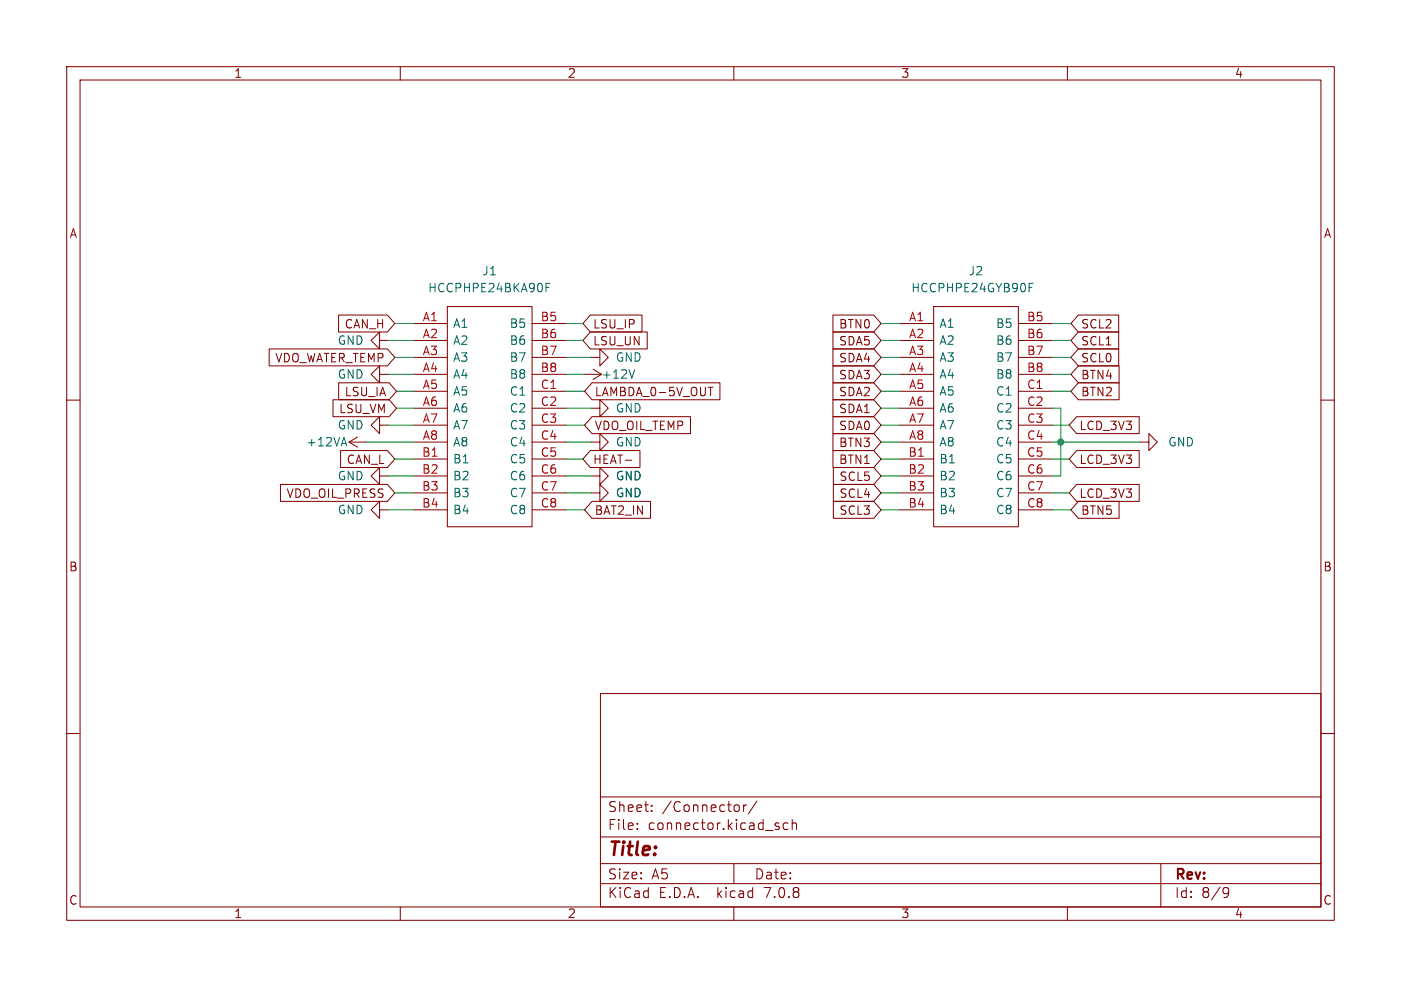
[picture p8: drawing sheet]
<svg xmlns="http://www.w3.org/2000/svg" width="210mm" height="148mm" viewBox="0 0 210 148" stroke-linecap="round" stroke-linejoin="round" font-family="sans-serif">
<g fill="none" stroke="#840000" stroke-width=".15">
<path d="M10 10h190v128h-190zM12 12h186v124h-186zM60 10v2M110 10v2M160 10v2M10 60h2M40.3 52.3h17.8l1.1 1.3-1.1 1.3h-17.8zM49.9 59.9h8.4l1.1 1.3-1.1 1.3h-8.4zM50.7 47.2h7.4l1.1 1.3-1.1 1.3h-7.4zM50.8 57.4h7.5l1.1 1.3-1.1 1.2h-7.5zM56.9 51.1v-1.3l-1.3 1.3 1.3 1.2v-1.2h1.3M56.9 56.1v-1.2l-1.3 1.2 1.3 1.3v-1.3h1.3"/>
<path d="M62 48.5h5.1M62 51.1h5.1M62 53.6h5.1M62 56.1h5.1M62 58.7h5.1M67.1 46h12.7v33h-12.7zM79.8 48.5h5M79.8 51.1h5M79.8 53.6h5M79.8 56.1h5M79.8 58.7h5M87.6 56.1h2.6"/>
<path d="M88.5 47.2h7.7v2.6h-7.7l-1.1-1.3zM88.5 49.8h8.5v2.5h-8.5l-1.1-1.2zM88.6 53.6h1.3v-1.3l1.3 1.3-1.3 1.3v-1.3M88.7 57.4h19.2v2.5h-19.2l-1.1-1.2zM88.9 55.4l1.3 .7M90.2 56.1l-1.3 .8M106.2 58.1h.7M106.5 58.1v1.2M124.9 57.4h6.1l1.1 1.3-1.1 1.2h-6.1zM124.9 54.9h6.1l1.1 1.2-1.1 1.3h-6.1zM124.9 59.9h6.1l1.1 1.3-1.1 1.3h-6.1zM124.9 49.8h6.1l1.1 1.3-1.1 1.2h-6.1z"/>
<path d="M124.9 47.2h6.1l1.1 1.3-1.1 1.3h-6.1zM124.9 52.3h6.1l1.1 1.3-1.1 1.3h-6.1zM134.9 48.5h5.1M134.9 51.1h5.1M134.9 53.6h5.1M134.9 56.1h5.1M134.9 58.7h5.1M140 46h12.7v33h-12.7zM152.7 48.5h5M152.7 51.1h5M152.7 53.6h5M152.7 56.1h5"/>
<path d="M152.7 58.7h5M161.6 47.2h6.1v2.6h-6.1l-1.1-1.3zM161.6 54.9h6.2v2.5h-6.2l-1.1-1.3zM161.6 52.3h6.1v2.6h-6.1l-1.1-1.3zM161.6 49.8h6.1v2.5h-6.1l-1.1-1.2zM161.6 57.4h6.2v2.5h-6.2l-1.1-1.2zM198 60h2M42 72.6h16.1l1.1 1.3-1.1 1.3h-16.1zM51.1 67.6h7l1.1 1.2-1.1 1.3h-7zM52.3 66.3l1.3 .8M52.3 66.3h2.6M53.6 65.5l-1.3 .8"/>
<path d="M56.9 63.8v-1.3l-1.3 1.3 1.3 1.2v-1.2h1.3M56.9 76.5v-1.3l-1.3 1.3 1.3 1.2v-1.2h1.3M56.9 71.4v-1.3l-1.3 1.3 1.3 1.2v-1.2h1.3M62 66.3h5.1M62 61.2h5.1M62 63.8h5.1M62 68.8h5.1M62 71.4h5.1M62 73.9h5.1M62 76.5h5.1M79.8 66.3h5M79.8 61.2h5"/>
<path d="M79.8 63.8h5M79.8 68.8h5M79.8 71.4h5M79.8 73.9h5M79.8 76.5h5M88.5 67.6h7.4v2.5h-7.4l-1.1-1.3zM88.6 66.3h1.3v-1.3l1.3 1.3-1.3 1.3v-1.3M88.6 71.4h1.3v-1.3l1.3 1.3-1.3 1.2v-1.2M88.6 61.2h1.3v-1.3l1.3 1.3-1.3 1.3v-1.3M88.6 73.9h1.3v-1.3l1.3 1.3-1.3 1.3v-1.3M88.7 75.2h8.8v2.5h-8.8l-1.1-1.2zM88.7 62.5h14.8v2.5h-14.8l-1.1-1.2z"/>
<path d="M93.7 69h1M124.9 65h6.1l1.1 1.3-1.1 1.3h-6.1zM124.9 67.6h6.1l1.1 1.2-1.1 1.3h-6.1zM124.9 62.5h6.1l1.1 1.3-1.1 1.2h-6.1zM124.9 72.6h6.1l1.1 1.3-1.1 1.3h-6.1zM124.9 75.2h6.1l1.1 1.3-1.1 1.2h-6.1zM124.9 70.1h6.1l1.1 1.3-1.1 1.2h-6.1zM134.9 66.3h5.1M134.9 61.2h5.1M134.9 63.8h5.1M134.9 68.8h5.1M134.9 71.4h5.1"/>
<path d="M134.9 73.9h5.1M134.9 76.5h5.1M152.7 66.3h5M152.7 61.2h5M152.7 63.8h5M152.7 68.8h5M152.7 71.4h5M152.7 73.9h5M152.7 76.5h5M161.4 67.6h9.4v2.5h-9.4l-1.1-1.3zM161.4 72.6h9.4v2.6h-9.4l-1.1-1.3zM161.4 62.5h9.4v2.5h-9.4l-1.1-1.2z"/>
<path d="M161.6 75.2h6.2v2.5h-6.2l-1.1-1.2zM170.9 66.3h1.3v-1.3l1.3 1.3-1.3 1.3v-1.3M10 110h2M90 104h108v32h-108zM90 119.5h108M198 110h2M60 136v2M90 132.5h108M90 129.5h108M90 125.5h108M95.5 124.2v.2M95.5 123.5v.1"/>
<path d="M97.7 121.5v.2M97.7 120.8v.1M110 136v2M110 129.5v3M110.8 120.8v.7M111.5 120.7v1M111.9 120.7l-.3 .1-.1 .2M113.5 120.1l-1.3 1.9M116.6 123.9l.2 .2-.2 .3M116.6 123.4l.2 .1M118.1 123.5l-.4-.1-.3 .3v.4l.1 .2h.6M118.8 123.5a.37 .37 0 0 1 .6 .1v.8"/>
<path d="M118.8 122.9v1.5M160 136v2M174 129.5v6.5M183.6 133.1h.3l.2 .1a.99 .99 0 0 1-.3 1.4h-.3M184.2 133.7l-.3 .3h-.3"/>
</g>
<path d="M81.8 43.1h.5M81.8 42.5h.6M95.1 55.4l-.4 1.3M154.3 43.1h.4M154.3 42.5h.6M51.3 66.5h.6M51.6 65.6l.4 1.3" fill="none" stroke="#006464" stroke-width=".15"/>
<g fill="none" stroke="#009600" stroke-width=".15">
<path d="M58.2 56.1h3.8M58.2 51.1h3.8M59.2 53.6h2.8M59.2 48.5h2.8M59.4 58.7h2.6M84.8 58.7h2.8M84.8 56.1h2.8M84.8 53.6h3.8M84.8 48.5h2.6M84.8 51.1h2.6M132.1 58.7h2.8M132.1 56.1h2.8"/>
<path d="M132.1 53.6h2.8M132.1 48.5h2.8M132.1 51.1h2.8M157.7 58.7h2.8M157.7 56.1h2.8M157.7 53.6h2.8M157.7 48.5h2.8M157.7 51.1h2.8M54.9 66.3h7.1M58.2 71.4h3.8M58.2 63.8h3.8M58.2 76.5h3.8"/>
<path d="M59.2 73.9h2.8M59.2 68.8h2.8M59.4 61.2h2.6M84.8 73.9h3.8M84.8 68.8h2.6M84.8 71.4h3.8M84.8 61.2h3.8M84.8 63.8h2.8M84.8 66.3h3.8M84.8 76.5h2.8M132.1 73.9h2.8M132.1 68.8h2.8"/>
<path d="M132.1 71.4h2.8M132.1 61.2h2.8M132.1 63.8h2.8M132.1 66.3h2.8M132.1 76.5h2.8M157.7 73.9h2.6M157.7 68.8h2.6M157.7 61.2h1.3v10.2h-1.3M157.7 63.8h2.6M157.7 66.3h13.2M157.7 76.5h2.8"/>
</g>
<circle cx="159" cy="66.3" r=".46" fill="#009600" stroke="#009600" stroke-width=".15"/>
<text font-size="2.8" fill="#840000" x="91" y="128.9">Title:</text>
<g font-size="2.1" fill="#840000">
<text x="91" y="124.7">File:</text>
<text x="91" y="122">Sheet:</text>
<text x="97.1" y="124.7">connector.kicad_sch</text>
<text x="99.2" y="122">/Connector/</text>
<text x="91" y="134.9">KiCad</text>
<text x="91" y="132.1">Size:</text>
<text x="97.7" y="132.1">A5</text>
<text x="98.7" y="134.9">E.D.A.</text>
<text x="107.6" y="134.9">kicad</text>
<text x="113" y="132.1">Date:</text>
<text x="114.9" y="134.9">7.0.8</text>
<text x="176" y="132.3">Rev:</text>
<text x="176" y="134.9">Id:</text>
<text x="180.1" y="134.9">8/9</text>
</g>
<g font-size="1.8" fill="#840000">
<text x="35" y="11.9">1</text>
<text x="85" y="11.9">2</text>
<text x="135" y="11.9">3</text>
<text x="185" y="11.9">4</text>
<text x="10.3" y="35.9">A</text>
<text x="198.4" y="35.9">A</text>
<text x="51.6" y="49.5">CAN_H</text>
<text x="88.8" y="49.5">LSU_IP</text>
<text x="88.8" y="52">LSU_UN</text>
<text x="125.7" y="52">SDA5</text>
<text x="125.7" y="49.5">BTN0</text>
<text x="162" y="49.5">SCL2</text>
<text x="162" y="52">SCL1</text>
<text x="41.2" y="54.5">VDO_WATER_TEMP</text>
<text x="51.6" y="59.6">LSU_IA</text>
<text x="89.1" y="59.6">LAMBDA_0-5V_OUT</text>
<text x="125.7" y="59.6">SDA2</text>
<text x="125.7" y="57.1">SDA3</text>
<text x="125.7" y="54.5">SDA4</text>
<text x="162" y="57.1">BTN4</text>
<text x="162" y="54.5">SCL0</text>
<text x="162" y="59.6">BTN2</text>
<text x="50.7" y="62.2">LSU_VM</text>
<text x="89.1" y="64.7">VDO_OIL_TEMP</text>
<text x="125.7" y="62.2">SDA1</text>
<text x="125.7" y="64.7">SDA0</text>
<text x="161.7" y="64.7">LCD_3V3</text>
<text x="51.9" y="69.8">CAN_L</text>
<text x="88.8" y="69.8">HEAT-</text>
<text x="125.7" y="67.2">BTN3</text>
<text x="125.7" y="69.8">BTN1</text>
<text x="161.7" y="69.8">LCD_3V3</text>
<text x="42.9" y="74.9">VDO_OIL_PRESS</text>
<text x="89.1" y="77.4">BAT2_IN</text>
<text x="125.7" y="74.9">SCL4</text>
<text x="125.7" y="77.4">SCL3</text>
<text x="125.7" y="72.3">SCL5</text>
<text x="161.7" y="74.9">LCD_3V3</text>
<text x="162" y="77.4">BTN5</text>
<text x="10.3" y="85.9">B</text>
<text x="198.3" y="85.9">B</text>
<text x="10.3" y="135.9">C</text>
<text x="35" y="137.9">1</text>
<text x="85" y="137.9">2</text>
<text x="135" y="137.9">3</text>
<text x="185" y="137.9">4</text>
<text x="198.3" y="135.9">C</text>
</g>
<g font-size="1.8" fill="#006464">
<text x="72.2" y="41.5">J1</text>
<text x="145.1" y="41.5">J2</text>
<text x="64.1" y="44">HCCPHPE24BKA90F</text>
<text x="136.5" y="44">HCCPHPE24GYB90F</text>
<text x="50.5" y="51.9">GND</text>
<text x="67.8" y="49.4">A1</text>
<text x="67.8" y="51.9">A2</text>
<text x="76.3" y="49.4">B5</text>
<text x="76.3" y="51.9">B6</text>
<text x="140.7" y="49.4">A1</text>
<text x="140.7" y="51.9">A2</text>
<text x="149.2" y="49.4">B5</text>
<text x="149.2" y="51.9">B6</text>
<text x="50.5" y="57">GND</text>
<text x="67.8" y="54.5">A3</text>
<text x="67.8" y="57">A4</text>
<text x="67.8" y="59.5">A5</text>
<text x="76.3" y="54.5">B7</text>
<text x="76.3" y="57">B8</text>
<text x="76.3" y="59.5">C1</text>
<text x="90.1" y="57">+12V</text>
<text x="92.2" y="54.5">GND</text>
<text x="140.7" y="54.5">A3</text>
<text x="140.7" y="57">A4</text>
<text x="140.7" y="59.5">A5</text>
<text x="149.2" y="54.5">B7</text>
<text x="149.2" y="57">B8</text>
<text x="149.2" y="59.5">C1</text>
<text x="50.5" y="64.6">GND</text>
<text x="67.8" y="62.1">A6</text>
<text x="67.8" y="64.6">A7</text>
<text x="76.3" y="62.1">C2</text>
<text x="76.3" y="64.6">C3</text>
<text x="92.2" y="62.1">GND</text>
<text x="140.7" y="62.1">A6</text>
<text x="140.7" y="64.6">A7</text>
<text x="149.2" y="62.1">C2</text>
<text x="149.2" y="64.6">C3</text>
<text x="45.8" y="67.2">+12VA</text>
<text x="67.8" y="67.2">A8</text>
<text x="67.8" y="69.7">B1</text>
<text x="76.3" y="67.2">C4</text>
<text x="76.3" y="69.7">C5</text>
<text x="92.2" y="67.2">GND</text>
<text x="140.7" y="67.2">A8</text>
<text x="140.7" y="69.7">B1</text>
<text x="149.2" y="67.2">C4</text>
<text x="149.2" y="69.7">C5</text>
<text x="175" y="67.2">GND</text>
<text x="50.5" y="77.3">GND</text>
<text x="50.5" y="72.2">GND</text>
<text x="67.8" y="72.2">B2</text>
<text x="67.8" y="74.8">B3</text>
<text x="67.8" y="77.3">B4</text>
<text x="76.3" y="72.2">C6</text>
<text x="76.3" y="74.8">C7</text>
<text x="76.3" y="77.3">C8</text>
<text x="92.2" y="72.2">GND</text>
<text x="92.2" y="74.8">GND</text>
<text x="140.7" y="72.2">B2</text>
<text x="140.7" y="74.8">B3</text>
<text x="140.7" y="77.3">B4</text>
<text x="149.2" y="72.2">C6</text>
<text x="149.2" y="74.8">C7</text>
<text x="149.2" y="77.3">C8</text>
</g>
<g font-size="1.8" fill="#a90000">
<text x="63.3" y="48.3">A1</text>
<text x="63.3" y="50.8">A2</text>
<text x="63.3" y="53.3">A3</text>
<text x="81" y="48.3">B5</text>
<text x="81" y="50.8">B6</text>
<text x="81" y="53.3">B7</text>
<text x="136.2" y="48.3">A1</text>
<text x="136.2" y="50.8">A2</text>
<text x="136.2" y="53.3">A3</text>
<text x="153.9" y="48.3">B5</text>
<text x="153.9" y="50.8">B6</text>
<text x="153.9" y="53.3">B7</text>
<text x="63.3" y="55.9">A4</text>
<text x="63.3" y="58.4">A5</text>
<text x="81" y="55.9">B8</text>
<text x="81" y="58.4">C1</text>
<text x="136.2" y="55.9">A4</text>
<text x="136.2" y="58.4">A5</text>
<text x="153.9" y="55.9">B8</text>
<text x="153.9" y="58.4">C1</text>
<text x="63.3" y="61">A6</text>
<text x="63.3" y="63.5">A7</text>
<text x="81" y="61">C2</text>
<text x="81" y="63.5">C3</text>
<text x="136.2" y="61">A6</text>
<text x="136.2" y="63.5">A7</text>
<text x="153.9" y="61">C2</text>
<text x="153.9" y="63.5">C3</text>
<text x="63.2" y="68.6">B1</text>
<text x="63.2" y="71.1">B2</text>
<text x="63.3" y="66">A8</text>
<text x="81" y="66">C4</text>
<text x="81" y="68.6">C5</text>
<text x="81" y="71.1">C6</text>
<text x="136.1" y="68.6">B1</text>
<text x="136.1" y="71.1">B2</text>
<text x="136.2" y="66">A8</text>
<text x="153.9" y="66">C4</text>
<text x="153.9" y="68.6">C5</text>
<text x="153.9" y="71.1">C6</text>
<text x="63.2" y="73.7">B3</text>
<text x="63.2" y="76.2">B4</text>
<text x="81" y="73.7">C7</text>
<text x="81" y="76.2">C8</text>
<text x="136.1" y="73.7">B3</text>
<text x="136.1" y="76.2">B4</text>
<text x="153.9" y="73.7">C7</text>
<text x="153.9" y="76.2">C8</text>
</g>
</svg>
